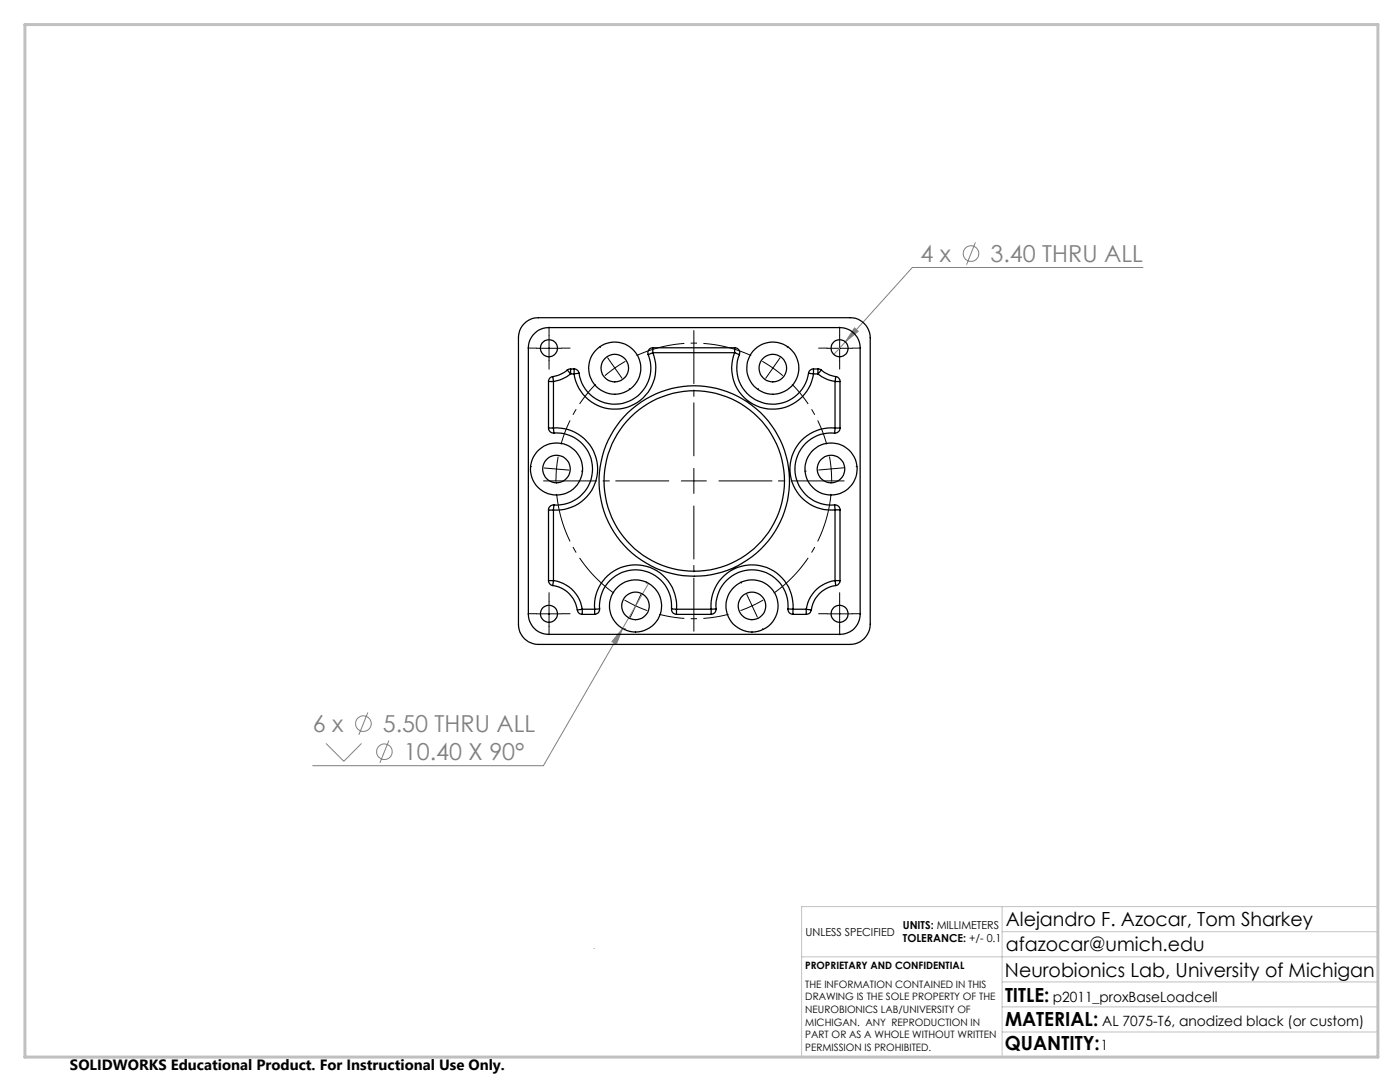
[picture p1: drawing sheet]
<svg xmlns="http://www.w3.org/2000/svg" width="279mm" height="216mm" viewBox="0 0 279 216" stroke-linecap="round" stroke-linejoin="round" font-family="sans-serif">
<g fill="none" stroke="#808080" stroke-width=".2">
<path d="M194.7 48.4l-1.8 4.4M228.1 53.4h-46l-13.4 14.8M168.7 68.2l-2.3 2.5M170.5 65.4l.8 .7-2.6 2.1zM129.4 116.4l-5.2 9M124.2 125.4l-1.2 3.1-.9-.5zM124.2 125.4l-15.8 27.4h-46M65.1 148.3l3.5 3.6 3.5-3.6M73.4 142.2l-1.8 4.4M77.6 147.8l-1.8 4.4"/>
<circle cx="193.8" cy="50.6" r="1.56"/>
<circle cx="72.5" cy="144.4" r="1.55"/>
<circle cx="76.7" cy="150" r="1.55"/>
</g>
<path d="M122.7 73.4l-2 1.6M122.7 73.4l2.1-1.3M154.2 73.4l-2.1-1.3M154.2 73.4l2 1.6M165.9 93.6l-.4-2.5M165.9 93.6l.1 2.5M126.9 120.9l2.3 .9M126.9 120.9l-2.3-1.2M150.1 120.9l2.2-1.2M150.1 120.9l-2.3 .9" fill="none" stroke="#000" stroke-width=".2" stroke-dasharray="15.2 1.3 1.3 1.3" stroke-linecap="butt"/>
<path d="M149.9 71a27.5 27.5 0 0 0-22.9 0M111.1 98.6a27.5 27.5 0 0 0 11.4 19.8M154.4 118.4a27.5 27.5 0 0 0 11.5-19.8" fill="none" stroke="#000" stroke-width=".2" stroke-dasharray="15.2 1.3 1.3 1.3" stroke-dashoffset="5.3" stroke-linecap="butt"/>
<path d="M118.9 76.7a27.5 27.5 0 0 0-6.9 12M165 88.7a27.5 27.5 0 0 0-6.9-12M131.6 122.6a27.5 27.5 0 0 0 13.8 0" fill="none" stroke="#000" stroke-width=".2" stroke-dasharray="15.2 1.3 1.3 1.3" stroke-dashoffset="10.1" stroke-linecap="butt"/>
<path d="M107.1 69.5h4.9M109.6 67v5M165.1 69.5h5M167.6 67v5M108.6 93.4l5 .4M111.4 91.1l-.4 2.8-.1 2.2M109.6 120v5M167.6 120v5M107.1 122.5h4.9M165.1 122.5h5" fill="none" stroke="#000" stroke-width=".2"/>
<g fill="none" stroke="#000" stroke-width=".2" stroke-dasharray="15.2 1.3 1.3 1.3">
<path d="M107.1 69.5h-1.7M109.6 67v-1.7M109.6 72v1.7M112.1 69.5h1.7M119.8 69.3l-.1-.2M122.7 73.4l-1.4-2M122.7 73.4l1.4 2.1M125.6 77.5l.1 .2M151.4 77.5l-.2 .2M154.2 73.4l1.5-2M154.2 73.4l-1.4 2.1M157.1 69.3l.2-.2"/>
<path d="M165.1 69.5h-1.7M167.6 67v-1.7M167.6 72v1.7M170.1 69.5h1.7M106.1 93.1h-.3M116.1 94h.2M138.5 96v-2.5M138.5 96h-2.5M138.5 96v2.5M138.5 96h2.5M160.9 94h-.3M165.9 93.6l2.5-.3"/>
<path d="M165.9 93.6l-2.5 .2M170.9 93.1h.2M109.6 120v-1.7M129 116.4l.1-.3M148 116.4l-.1-.3M167.6 120v-1.7M107.1 122.5h-1.7M109.6 125v1.7M112.1 122.5h1.7M124.7 125.4l-.1 .2M126.9 120.9l-1.1 2.3M126.9 120.9l1-2.3"/>
<path d="M150.1 120.9l1.1 2.3M150.1 120.9l-1.1-2.3M152.2 125.4l.1 .2M165.1 122.5h-1.7M167.6 125v1.7M170.1 122.5h1.7"/>
</g>
<path d="M133.5 96h-25M138.5 91v-25M143.5 96h25M138.5 101v25" fill="none" stroke="#000" stroke-width=".2" stroke-dasharray="15.2 1.3 1.3 1.3" stroke-dashoffset="4.6"/>
<path d="M118.6 189.2v.1M160 190.9h115M200 185.9h75M200 180.9v30M200 195.9h75M275 180.9h-115v30M200 205.9h75M200 200.9h75" fill="none" stroke="#c0c0c0" stroke-width=".2"/>
<path d="M5 4.9h270v206h-270z" fill="none" stroke="#c0c0c0" stroke-width=".6"/>
<path d="M170.5 65.4l-1.8 2.8 2.6-2.1zM124.2 125.4l-2.1 2.6 .9 .5z" fill="#808080"/>
<g fill="none" stroke="#000" stroke-width=".25">
<path d="M104.6 64.6l.8-.7a3.5 3.5 0 0 1 2.1-.5h62.2a4 4 0 0 1 4 4v57.2a4 4 0 0 1-4 4h-62.2a4 4 0 0 1-4-4v-57.2l.1-1a3.6 3.6 0 0 1 1-1.8zM106.6 66.6a3.9 3.9 0 0 1 2.9-1.2h58.1a4 4 0 0 1 4.1 4v53.2a4 4 0 0 1-4.1 4h-58.1a4 4 0 0 1-4.1-4v-53.2a3.9 3.9 0 0 1 1.2-2.8zM109.5 76.1h1M109.5 76.1v9.3M110.3 75.1a.97 .97 0 0 0-.8 1M110.3 75.1l.2 1M110.5 76.1v9.3M113.2 73.8a5.8 5.8 0 0 1-2.9 1.3M113.2 73.8l.7 .8M113.9 73.6l-.7 .2M113.9 73.6v1M113.9 74.6a7.3 7.3 0 0 1-3.4 1.5"/>
<path d="M113.9 73.6h.7M113.9 74.6h.7M114.6 73.6a1.05 1.05 0 0 1 1 .9M114.6 73.6v1M115.6 74.5l-1 .1M129.4 70.8a7.2 7.2 0 0 1-4.8 9.6 7.2 7.2 0 0 1-9-5.9M130.3 69.4a1 1 0 0 0-.9 1.4M130.3 69.4v1M130.3 70.4l-.9 .4M130.3 70.4a8.2 8.2 0 0 1-5.5 11 8.2 8.2 0 0 1-10.2-6.8M130.3 69.4h16.3M130.3 70.4h16.3"/>
<path d="M146.6 69.4a1 1 0 0 1 1 1.4M146.6 69.4v1M146.6 70.4l1 .4M146.6 70.4a8.2 8.2 0 0 0 5.5 11 8.2 8.2 0 0 0 10.2-6.8M147.6 70.8a7.2 7.2 0 0 0 4.8 9.6 7.2 7.2 0 0 0 9-5.9M161.4 74.5l.9 .1M162.3 73.6a.97 .97 0 0 0-.9 .9M162.3 73.6v1M162.3 73.6h.9M162.3 74.6h.9M163.2 73.6l.7 .2M163.2 73.6v1"/>
<path d="M163.2 74.6a7.3 7.3 0 0 0 3.5 1.5M163.9 73.8a5.8 5.8 0 0 0 2.9 1.3M163.9 73.8l-.7 .8M166.7 76.1h.9M166.7 76.1v9.3M166.8 75.1a.97 .97 0 0 1 .8 1M166.8 75.1l-.1 1M167.6 76.1v9.3M109.5 85.4a.97 .97 0 0 0 1 1M109.5 85.4h1M110.5 85.4v1M110.5 85.4a8.2 8.2 0 0 1 8.8 8.2 8.2 8.2 0 0 1-8.8 8.2"/>
<path d="M110.5 86.4a7.2 7.2 0 0 1 7.8 7.2 7.2 7.2 0 0 1-7.8 7.2M166.5 86.4a7.2 7.2 0 0 0-7.9 7.2 7.2 7.2 0 0 0 7.9 7.2M166.7 85.4h.9M166.7 85.4a8.2 8.2 0 0 0-9.1 8.2 8.2 8.2 0 0 0 9.1 8.1M166.7 85.4l-.2 1M167.6 85.4a1.03 1.03 0 0 1-1.1 1M109.5 115.9a1.05 1.05 0 0 0 .8 .9M109.5 101.8h1M109.5 115.9h1M109.5 101.8v14.1M110.3 116.8a5.7 5.7 0 0 1 4.9 4.9M110.5 115.9l-.2 .9"/>
<path d="M110.5 115.9a6.7 6.7 0 0 1 5.7 5.7M110.5 101.8v14.1M110.5 100.8a1.02 1.02 0 0 0-1 1M110.5 100.8v1M166.5 100.8a.97 .97 0 0 1 1.1 .9M166.5 100.8l.2 .9M166.7 101.7h.9M166.7 115.9h.9M166.7 115.9l.1 .9M166.7 115.9a6.7 6.7 0 0 0-5.8 5.7M166.7 101.7v14.2M166.8 116.8a5.6 5.6 0 0 0-4.9 4.9"/>
<path d="M167.6 115.9a1.05 1.05 0 0 1-.8 .9M167.6 101.7v14.2M115.2 121.7a.97 .97 0 0 0 1 .9M116.2 121.6l-1 .1M116.2 121.6v1M116.2 122.6h2.5M116.2 121.6h2.5M118.7 121.6a8.2 8.2 0 0 1 8.1-8.9 8.2 8.2 0 0 1 8.2 8.9M118.7 121.6v1M119.7 121.5a.97 .97 0 0 1-1 1.1M119.7 121.5a7.2 7.2 0 0 1 7.1-7.8 7.2 7.2 0 0 1 7.2 7.8M119.7 121.5l-1 .1"/>
<path d="M134 121.5a.97 .97 0 0 0 1 1.1M134 121.5l1 .1M135 121.6v1M135 122.6h6.9M135 121.6h6.9M141.9 121.6a8.2 8.2 0 0 1 8.2-8.9 8.2 8.2 0 0 1 8.2 8.9M141.9 121.6v1M142.9 121.5a1.03 1.03 0 0 1-1 1.1M142.9 121.5a7.2 7.2 0 0 1 7.2-7.8 7.2 7.2 0 0 1 7.2 7.8M142.9 121.5l-1 .1M157.3 121.5a.97 .97 0 0 0 1 1.1M157.3 121.5l1 .1"/>
<path d="M158.3 121.6v1M158.3 122.6h2.6M158.3 121.6h2.6M160.9 121.6l1 .1M160.9 121.6v1M161.9 121.7a1.04 1.04 0 0 1-1 .9"/>
<circle cx="109.6" cy="69.5" r="1.71"/>
<circle cx="122.7" cy="73.5" r="2.74"/>
<circle cx="122.7" cy="73.5" r="5.2"/>
<circle cx="154.2" cy="73.5" r="2.74"/>
<circle cx="154.2" cy="73.5" r="5.2"/>
<circle cx="167.6" cy="69.5" r="1.7"/>
<circle cx="111.1" cy="93.6" r="2.76"/>
<circle cx="111.1" cy="93.6" r="5.2"/>
<circle cx="138.5" cy="96" r="18"/>
<circle cx="138.6" cy="96" r="19"/>
<circle cx="165.9" cy="93.6" r="2.76"/>
<circle cx="165.9" cy="93.6" r="5.2"/>
<circle cx="109.5" cy="122.5" r="1.71"/>
<circle cx="126.8" cy="120.9" r="2.75"/>
<circle cx="126.9" cy="120.9" r="5.2"/>
<circle cx="150.1" cy="120.9" r="2.75"/>
<circle cx="150.1" cy="120.9" r="5.2"/>
<circle cx="167.6" cy="122.5" r="1.7"/>
</g>
<g font-size="4.7" fill="#808080">
<text x="183.7" y="52.3">4 x</text>
<text x="197.7" y="52.3">3.40 THRU ALL</text>
<text x="62.4" y="146.1">6 x</text>
<text x="76.4" y="146.1">5.50 THRU ALL</text>
<text x="80.6" y="151.7">10.40 X 90°</text>
</g>
<g font-size="3.9">
<text x="200.7" y="184.8">Alejandro F. Azocar, Tom Sharkey</text>
<text x="200.7" y="189.8">afazocar@umich.edu</text>
<text x="200.6" y="194.9">Neurobionics Lab, University of Michigan</text>
<text x="200.6" y="199.8">TITLE:</text>
<text x="200.6" y="209.5">QUANTITY:</text>
<text x="200.6" y="204.6">MATERIAL:</text>
</g>
<text font-size="3" x="14" y="213.5">SOLIDWORKS Educational Product. For Instructional Use Only.</text>
<g font-size="2.8">
<text x="210.1" y="199.8">p2011_proxBaseLoadcell</text>
<text x="219.7" y="209.5">1</text>
<text x="220" y="204.6">AL 7075-T6, anodized black (or custom)</text>
</g>
<g font-size="2.2">
<text x="180.2" y="185.3">UNITS: MILLIMETERS</text>
<text x="160.8" y="186.8">UNLESS SPECIFIED</text>
<text x="180.2" y="188">TOLERANCE: +/- 0.1</text>
</g>
<g font-size="2">
<text x="160.7" y="193.4">PROPRIETARY AND CONFIDENTIAL</text>
<text x="160.7" y="197.1">THE INFORMATION CONTAINED IN THIS</text>
<text x="160.7" y="199.6">DRAWING IS THE SOLE PROPERTY OF THE</text>
<text x="160.7" y="202.1">NEUROBIONICS LAB/UNIVERSITY OF</text>
<text x="160.7" y="204.6">MICHIGAN. ANY REPRODUCTION IN</text>
<text x="160.7" y="207.2">PART OR AS A WHOLE WITHOUT WRITTEN</text>
<text x="160.7" y="209.7">PERMISSION IS PROHIBITED.</text>
</g>
</svg>
